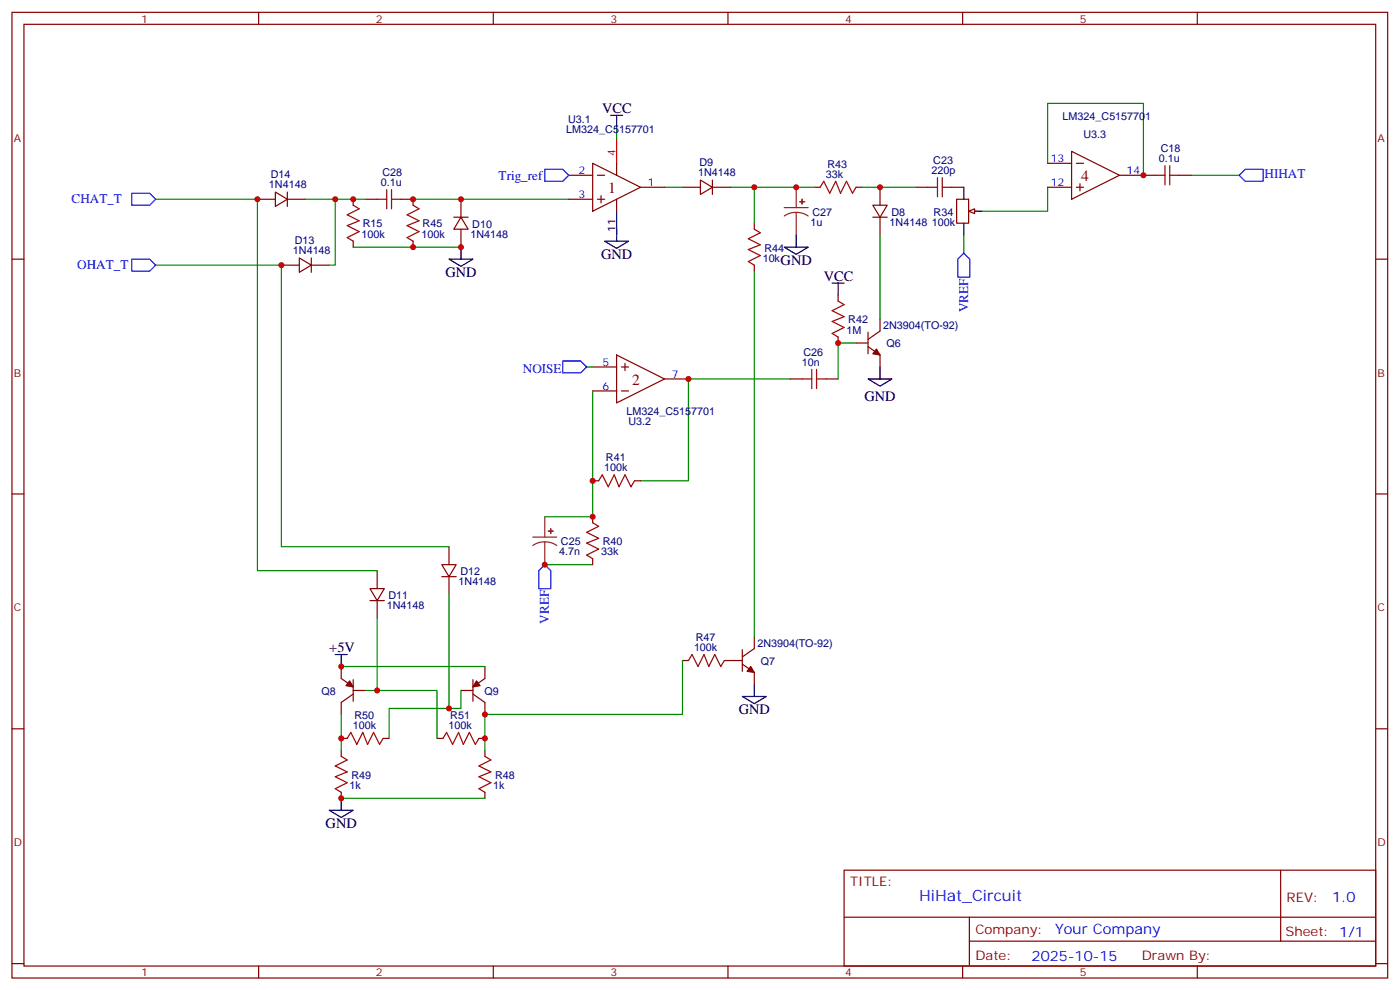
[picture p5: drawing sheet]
<svg xmlns="http://www.w3.org/2000/svg" width="413mm" height="292mm" viewBox="0 0 413 292" stroke-linecap="round" stroke-linejoin="round" font-family="sans-serif">
<g fill="none" stroke="#870000" stroke-width=".35">
<path d="M3.5 3.6h405.4v284.4h-405.4zM7.1 7.2h398.2v277.2h-398.2zM76.2 3.6v3.6M145.3 3.6v3.6M214.5 3.6v3.6M283.6 3.6v3.6M352.8 3.6v3.6M281.9 58.7h3.5v7h-3.5zM3.5 76.3h3.6M286.1 62.2h1.8M405.3 76.3h3.6M3.5 145.5h3.6"/>
<path d="M405.3 145.5h3.6M3.5 214.6h3.6M405.3 214.6h3.6M248.7 256.2h156.6v28.2h-156.6zM377.3 256.2v20.9M248.7 270.1h156.5M285.6 277.1h119.6M285.6 270.1v14.1M3.5 283.7h3.6M76.2 284.4v3.6M145.3 284.4v3.6M214.5 284.4v3.6"/>
<path d="M283.6 284.4v3.6M352.8 284.4v3.6M405.3 283.7h3.6"/>
</g>
<path d="M308.7 55.1v7.1h-19.4M284 69.3v5.2" fill="none" stroke="#008700" stroke-width=".35"/>
<path d="M284 55.1v3.6M284 65.7v3.6M285.8 62.2h3.5" fill="none" stroke="#000" stroke-width=".35"/>
<path d="M285.4 62.2l1.8-.7v1.4z" fill="#f0f0f0" stroke="#870000" stroke-width=".35"/>
<g fill="none" stroke="#008700" stroke-width=".35">
<path d="M181.7 37.5v3.5M45.9 58.7h29.9v109.3h35.3M90 58.7h17.6M98.8 58.7v19.4h-1.8M121.7 58.7h45.9M195.8 55.1h5.3M215.2 55.1h24.7M222.2 55.1v10.6M254 55.1h15.9M308.7 48.1v-17.7h28.2v21.2M351 51.6h14.1M45.9 78.1h37v82.9h49.4"/>
<path d="M104.1 72.8h31.7M181.7 67.5v1.8M222.2 79.8v107.6M259.3 69.3v24.6M172.9 108.1h1.7M174.6 115.1v37.1h-14.1M232.8 111.6h-30v30h-14.1M252.2 101h-5.3v10.6M132.3 175.1v33.5M160.5 166.3h14.1M100.5 196.3h42.4M111.1 182.1v21.2"/>
<path d="M201.1 194.5v15.9h-58.2v10.5M100.5 210.4v10.5M107.6 203.3h21.2v14.1M135.8 203.3v5.3h-21.1v8.8M100.5 235.1h42.4"/>
</g>
<path d="M38.8 56.9h5.3l1.8 1.8-1.8 1.7h-5.3zM160.5 49.8h5.3l1.8 1.8-1.8 1.8h-5.3zM365.1 51.6l1.8-1.8h5.3v3.6h-5.3zM38.8 76.3h5.3l1.8 1.8-1.8 1.7h-5.3zM282.2 76.3l1.8-1.8 1.8 1.8v5.3h-3.6zM165.8 106.3h5.3l1.8 1.8-1.8 1.7h-5.3zM158.7 168l1.8-1.7 1.8 1.7v5.3h-3.6z" fill="none" stroke="#00f" stroke-width=".35"/>
<g fill="none" stroke="#a10000" stroke-width=".35">
<path d="M111.1 58.7h2.8M113.9 55.8v5.7M115.4 55.8v5.7M115.4 58.7h2.8M241.7 55.1l1-1.7 1.8 3.5 1.7-3.5 1.4 3.5 1.8-3.5 1.8 3.5 1-1.8M273.4 55.1h2.8M276.2 52.3v5.7M277.6 52.3v5.7M277.6 55.1h2.9M340.4 51.6h2.9M343.3 48.8v5.6M344.7 48.8v5.6"/>
<path d="M344.7 51.6h2.8M104.1 60.4l1.7 1.1-3.5 1.8 3.5 1.7-3.5 1.4 3.5 1.8-3.5 1.8 1.8 1M121.7 60.4l1.8 1.1-3.6 1.8 3.6 1.7-3.6 1.4 3.6 1.8-3.6 1.8 1.8 1M222.2 67.5l1.8 1-3.5 1.8 3.5 1.8-3.5 1.4 3.5 1.7-3.5 1.8 1.7 1.1M246.9 88.7l1.8 1-3.5 1.8 3.5 1.7-3.5 1.5 3.5 1.7-3.5 1.8 1.7 1M236.4 111.6h2.8M239.2 108.8v5.6M240.6 111.6h2.8M240.6 108.8v5.6M174.6 153.9l1.8 1.1-3.5 1.7 3.5 1.8-3.5 1.4 3.5 1.8-3.5 1.7 1.7 1.1M176.4 141.6l1-1.8 1.8 3.5 1.8-3.5 1.4 3.5 1.7-3.5 1.8 3.5 1.1-1.7M202.8 194.5l1.1-1.8 1.8 3.6 1.7-3.6 1.4 3.6 1.8-3.6 1.8 3.6 1-1.8"/>
<path d="M102.3 217.4l1.1-1.7 1.7 3.5 1.8-3.5 1.4 3.5 1.8-3.5 1.7 3.5 1.1-1.8M130.5 217.4l1.1-1.7 1.7 3.5 1.8-3.5 1.4 3.5 1.8-3.5 1.8 3.5 1-1.8M100.5 222.7l1.8 1.1-3.5 1.7 3.5 1.8-3.5 1.4 3.5 1.8-3.5 1.7 1.7 1.1M142.9 222.7l1.7 1.1-3.5 1.7 3.5 1.8-3.5 1.4 3.5 1.8-3.5 1.7 1.8 1.1"/>
</g>
<g fill="none" stroke="#870000" stroke-width=".35">
<path d="M75.8 58.7h5.3M81.1 56.6l3.6 2.1-3.6 2.1zM84.7 58.7h5.3M84.7 56.6v4.2M104.1 58.7v1.7M107.6 58.7h3.5M118.2 58.7h3.5v1.7M135.8 58.7v5.3M167.6 58.7h7M167.6 51.6h7M174.6 48.1l14.1 7-14.1 7.1zM176 58.7h2.2"/>
<path d="M176 51.6h2.2M177.1 57.6v2.1M181.7 48.1v3.5M181.7 58.7v3.5M188.7 55.1h7.1M201.1 55.1h5.3M206.4 53l3.5 2.1-3.5 2.2zM209.9 55.1h5.3M209.9 53v4.3M239.9 55.1h1.8M252.2 55.1h1.8M259.3 55.1v5.3"/>
<path d="M269.9 55.1h3.5M280.5 55.1h3.5M308.7 55.1h7M308.7 48.1h7M315.7 44.6l14.1 7-14.1 7.1zM317.1 55.1h2.2M317.1 48.1h2.2M318.2 54.1v2.1M329.8 51.6h10.6M347.5 51.6h3.5M82.9 78.1h5.3M88.2 76l3.5 2.1-3.5 2.1z"/>
<path d="M91.7 78.1h5.3M91.7 76v4.2M104.1 71v1.8M121.7 71v1.8M133.7 64h4.2M135.8 64l2.1 3.5h-4.2zM135.8 67.5v5.3M222.2 65.7v1.8M222.2 78.1v1.7M257.2 60.4h4.2l-2.1 3.6zM257.2 64h4.2M259.3 64v5.3"/>
<path d="M246.9 86.9v1.8M246.9 99.2v1.8M255.8 97.8v6.4M259.3 93.9v3.6l-3.5 2.4M174.6 115.1h7.1M174.6 108.1h7.1M181.7 104.5l14.1 7.1-14.1 7zM183.1 115.1h2.1M183.1 108.1h2.1M184.1 107v2.1M195.8 111.6h7M232.8 111.6h3.6"/>
<path d="M243.4 111.6h3.5M252.2 101h3.6M255.8 102.1l3.5 2.4v3.6M174.6 152.2v1.7M174.6 141.6h1.8M187 141.6h1.7M109 173.3h4.2l-2.1 3.5zM109 176.8h4.2M111.1 168v5.3M111.1 176.8v5.3M130.2 166.3h4.2l-2.1 3.5zM130.2 169.8h4.2"/>
<path d="M132.3 161v5.3M132.3 169.8v5.3M174.6 164.5v1.8M100.5 196.3v3.5l3.6 2.4M142.9 196.3v3.5l-3.6 2.4M201.1 194.5h1.7M213.4 194.5h5.3M218.7 195.5l3.5 2.5v3.5M218.7 191.3v6.4M222.2 187.4v3.6l-3.5 2.4M100.5 217.4h1.8M104.1 200.1v6.4"/>
<path d="M104.1 204.4l-3.6 2.4v3.6M104.1 203.3h3.5M112.9 217.4h1.8M128.8 217.4h1.7M135.8 203.3h3.5M139.3 200.1v6.4M139.3 204.4l3.6 2.4v3.6M141.1 217.4h1.8M100.5 220.9v1.8M100.5 233.3v1.8M142.9 220.9v1.8M142.9 233.3v1.8"/>
</g>
<path d="M234.6 55.1v6M231.1 61.1h7M234.6 62.5l-1.9 .3-1.6 .8M234.6 62.5l1.8 .3 1.7 .8M234.6 62.5v6.8M157 158.2h7M160.5 159.6l-1.8 .2-1.7 .8M160.5 159.6l1.9 .2 1.6 .8M160.5 152.2v6M160.5 159.6v6.7" fill="none" stroke="#8c2424" stroke-width=".35"/>
<g fill="#8c2424" stroke="#8c2424" stroke-width=".35">
<path d="M161.6 156.4h1.4z"/>
<path d="M162.2 155.7l.1 1.4z"/>
<path d="M235.7 59.4h1.4z"/>
<path d="M236.3 58.7l.1 1.4z"/>
</g>
<g fill="none" stroke="#000" stroke-width=".35">
<path d="M179.9 34h3.5M181.7 34v3.5M132.3 76.3h7l-3.5 2.1zM135.8 72.8v3.5M178.2 71h7l-3.5 2.1zM181.7 62.2v8.8M231.1 72.8h7l-3.5 2.1zM234.6 69.3v3.5M245.2 83.4h3.5M246.9 83.4v3.5M255.8 111.6h7l-3.5 2.1zM259.3 108.1v3.5"/>
<path d="M98.8 192.7h3.5M100.5 192.7v3.6M218.7 205.1h7.1l-3.6 2.1zM222.2 201.5v3.6M97 238.6h7.1l-3.6 2.1zM100.5 235.1v3.5"/>
</g>
<g fill="#870000" stroke="#870000" stroke-width=".35">
<path d="M258.2 102.8l1.1 1.7-2.1-.3z"/>
<path d="M221.2 196.3l1 1.7-2.1-.3z"/>
<path d="M103 200.5l1.1 1.7-2.1-.3z"/>
<path d="M140.4 200.5l1.1 1.4-2.2 .3z"/>
</g>
<path d="M181.7 41v7.1" fill="none" stroke="#f00" stroke-width=".35"/>
<g fill="#c00">
<circle cx="259.3" cy="55.1" r=".88"/>
<circle cx="174.6" cy="152.2" r=".88"/>
<circle cx="160.5" cy="166.3" r=".88"/>
<circle cx="174.6" cy="141.6" r=".88"/>
<circle cx="246.9" cy="101" r=".88"/>
<circle cx="234.6" cy="55.1" r=".88"/>
<circle cx="222.3" cy="55.1" r=".88"/>
<circle cx="100.5" cy="235.1" r=".88"/>
<circle cx="100.5" cy="217.4" r=".88"/>
<circle cx="142.9" cy="217.4" r=".88"/>
<circle cx="142.9" cy="210.4" r=".88"/>
<circle cx="111.1" cy="203.3" r=".88"/>
<circle cx="132.3" cy="208.6" r=".88"/>
<circle cx="98.8" cy="58.7" r=".88"/>
<circle cx="82.9" cy="78.1" r=".88"/>
<circle cx="75.8" cy="58.7" r=".88"/>
<circle cx="135.8" cy="72.8" r=".88"/>
<circle cx="135.8" cy="58.7" r=".88"/>
<circle cx="121.7" cy="58.7" r=".88"/>
<circle cx="202.8" cy="111.6" r=".88"/>
<circle cx="104.1" cy="58.7" r=".88"/>
<circle cx="121.7" cy="72.8" r=".88"/>
<circle cx="336.9" cy="51.6" r=".88"/>
<circle cx="100.5" cy="196.3" r=".88"/>
</g>
<g font-size="4.6" fill="#800">
<text x="318.6" y="53.4">4</text>
<text x="179.2" y="56.9">1</text>
<text x="186.3" y="113.3">2</text>
</g>
<text font-size="4.6" fill="#00f" x="270.8" y="265.3">HiHat_Circuit</text>
<g font-size="4.2">
<text x="177.4" y="33.3">VCC</text>
<text x="177.1" y="76.3">GND</text>
<text x="131.2" y="81.6">GND</text>
<text x="230" y="78.1">GND</text>
<text x="242.7" y="82.7">VCC</text>
<text x="254.7" y="118.2">GND</text>
<text x="97" y="192">+5V</text>
<text x="217.7" y="210.4">GND</text>
<text x="96" y="243.9">GND</text>
</g>
<g font-size="4.2" fill="#00f">
<text x="392.5" y="265.5">1.0</text>
<text x="310.9" y="275">Your Company</text>
<text x="304" y="282.9">2025-10-15</text>
</g>
<g font-size="3.9" fill="#00f">
<text x="146.9" y="52.9">Trig_ref</text>
<text x="372.6" y="52.5">HIHAT</text>
<text x="21.1" y="59.7">CHAT_T</text>
<text x="22.7" y="79.1">OHAT_T</text>
<text x="285.2" y="91.9" transform="rotate(-90 285.2 91.9)">VREF</text>
<text x="154.1" y="109.8">NOISE</text>
<text x="161.8" y="183.6" transform="rotate(-90 161.8 183.6)">VREF</text>
</g>
<g font-size="3.9" fill="#800">
<text x="250.5" y="260.8">TITLE:</text>
<text x="379.1" y="265.5">REV:</text>
<text x="287.4" y="275">Company:</text>
<text x="378.7" y="275.6">Sheet: 1/1</text>
<text x="287.4" y="282.7">Date:</text>
<text x="336.4" y="282.8">Drawn By:</text>
</g>
<g font-size="3.2" fill="#800">
<text x="41.6" y="6.6">1</text>
<text x="110.8" y="6.6">2</text>
<text x="179.9" y="6.6">3</text>
<text x="249.1" y="6.6">4</text>
<text x="318.2" y="6.6">5</text>
<text x="4.1" y="41.7">A</text>
<text x="405.9" y="41.7">A</text>
<text x="4.1" y="110.9">B</text>
<text x="405.9" y="110.9">B</text>
<text x="4.1" y="180">C</text>
<text x="405.9" y="180">C</text>
<text x="4.1" y="249.2">D</text>
<text x="405.9" y="249.2">D</text>
<text x="41.6" y="287.4">1</text>
<text x="110.8" y="287.4">2</text>
<text x="179.9" y="287.4">3</text>
<text x="249.1" y="287.4">4</text>
<text x="318.2" y="287.4">5</text>
</g>
<g font-size="3.2" fill="#000080">
<text x="313.1" y="35.3">LM324_C5157701</text>
<text x="166.9" y="39.3">LM324_C5157701</text>
<text x="167.4" y="36.3">U3.1</text>
<text x="319.2" y="40.5">U3.3</text>
<text x="341.5" y="47.7">0.1u</text>
<text x="342" y="44.7">C18</text>
<text x="79.8" y="52.5">D14</text>
<text x="112.7" y="51.8">C28</text>
<text x="205.7" y="52">1N4148</text>
<text x="206.1" y="48.8">D9</text>
<text x="243.3" y="52.3">33k</text>
<text x="243.8" y="49.3">R43</text>
<text x="274.5" y="51.3">220p</text>
<text x="275" y="48.3">C23</text>
<text x="79.2" y="55.5">1N4148</text>
<text x="112.2" y="54.8">0.1u</text>
<text x="239.4" y="63.5">C27</text>
<text x="262.6" y="63.5">D8</text>
<text x="275.1" y="63.5">R34</text>
<text x="86.8" y="71.9">D13</text>
<text x="106.5" y="70">100k</text>
<text x="106.9" y="66.8">R15</text>
<text x="124.2" y="70">100k</text>
<text x="124.5" y="66.8">R45</text>
<text x="138.6" y="70">1N4148</text>
<text x="139.2" y="67">D10</text>
<text x="238.8" y="66.5">1u</text>
<text x="262.1" y="66.5">1N4148</text>
<text x="274.6" y="66.5">100k</text>
<text x="86.3" y="74.9">1N4148</text>
<text x="224.7" y="77.1">10k</text>
<text x="225.2" y="74.1">R44</text>
<text x="249.9" y="95.2">R42</text>
<text x="249.4" y="98.2">1M</text>
<text x="260.2" y="97">2N3904(TO-92)</text>
<text x="236.2" y="107.7">10n</text>
<text x="236.8" y="104.7">C26</text>
<text x="261.2" y="102.3">Q6</text>
<text x="184.6" y="122.2">LM324_C5157701</text>
<text x="185.2" y="125.1">U3.2</text>
<text x="178.5" y="135.8">R41</text>
<text x="178" y="138.7">100k</text>
<text x="165.3" y="160.5">C25</text>
<text x="177.6" y="160.5">R40</text>
<text x="164.7" y="163.5">4.7n</text>
<text x="177.1" y="163.5">33k</text>
<text x="135.1" y="172.3">1N4148</text>
<text x="135.6" y="169.3">D12</text>
<text x="113.9" y="179.4">1N4148</text>
<text x="114.5" y="176.4">D11</text>
<text x="204.5" y="191.7">100k</text>
<text x="205" y="188.7">R47</text>
<text x="223.2" y="190.5">2N3904(TO-92)</text>
<text x="224.2" y="195.8">Q7</text>
<text x="94.7" y="204.6">Q8</text>
<text x="142.7" y="204.6">Q9</text>
<text x="103.9" y="214.6">100k</text>
<text x="104.5" y="211.6">R50</text>
<text x="132.2" y="214.6">100k</text>
<text x="132.7" y="211.6">R51</text>
<text x="103" y="232.3">1k</text>
<text x="103.5" y="229.3">R49</text>
<text x="145.3" y="232.3">1k</text>
<text x="145.9" y="229.3">R48</text>
</g>
<text font-size="3.2" fill="#f00" x="181.3" y="46" transform="rotate(-90 181.3 46)">4</text>
<g font-size="3.2" fill="#00f">
<text x="309.6" y="47.7">13</text>
<text x="170.5" y="51.3">2</text>
<text x="332" y="51.3">14</text>
<text x="170.5" y="58.3">3</text>
<text x="190.9" y="54.8">1</text>
<text x="309.6" y="54.8">12</text>
<text x="177.5" y="107.7">5</text>
<text x="197.9" y="111.2">7</text>
<text x="177.5" y="114.8">6</text>
</g>
<text font-size="3.2" x="181.3" y="68.3" transform="rotate(-90 181.3 68.3)">11</text>
</svg>
